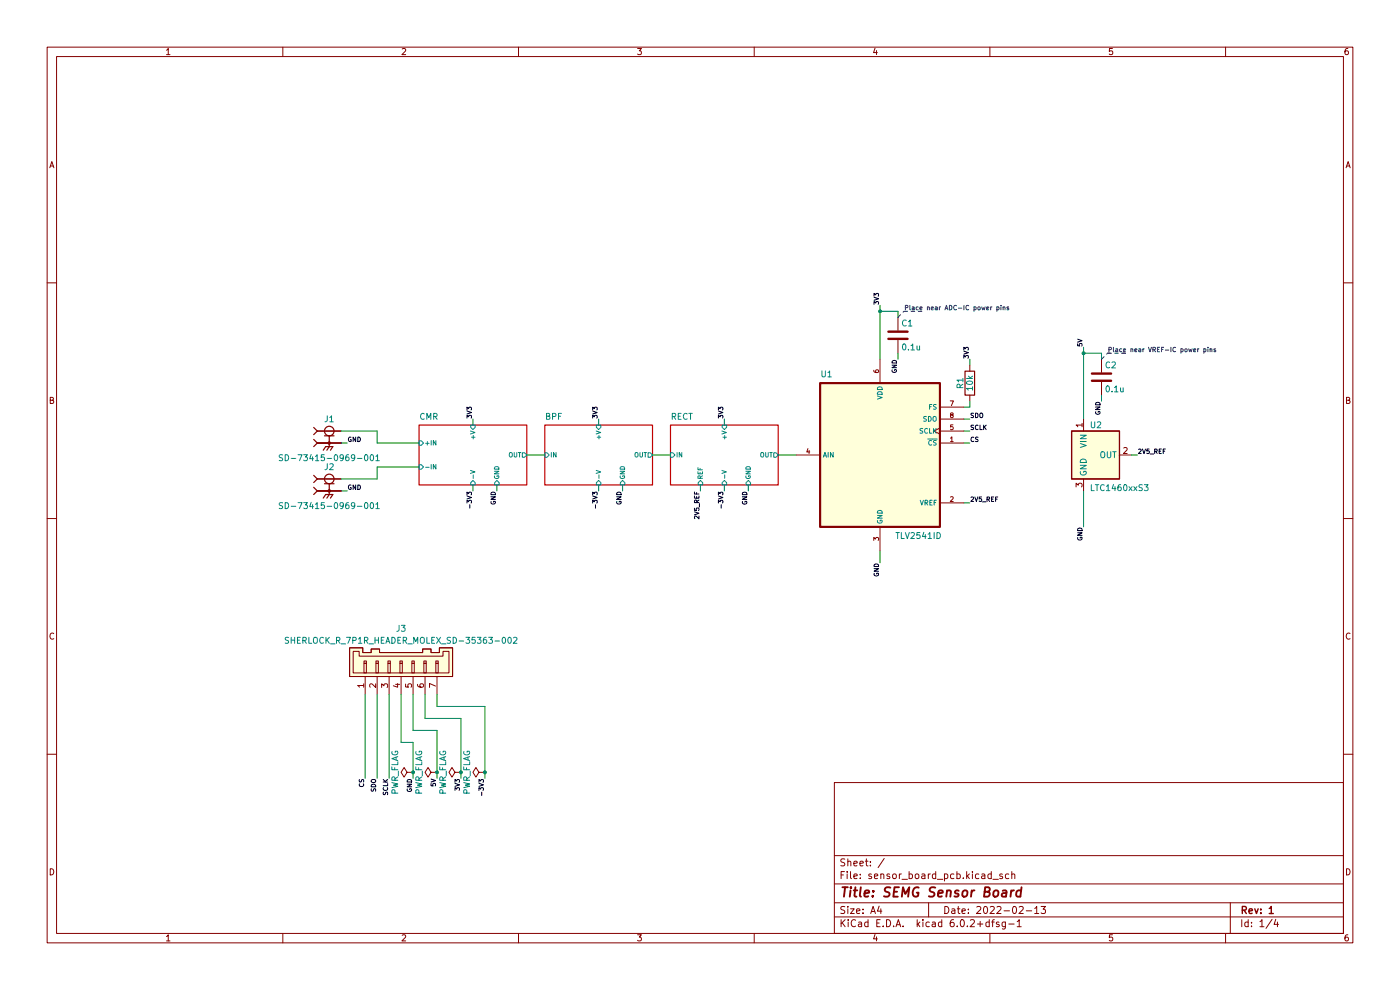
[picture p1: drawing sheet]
(kicad_sch (version 20211123) (generator eeschema)

 (paper "A4")

 (title_block
  (title "SEMG Sensor Board")
  (date "2022-02-13")
  (rev "1"))

 (lib_symbols
  (symbol "Device:C" (pin_numbers hide) (pin_names (offset 0.254)) (in_bom yes) (on_board yes)
   (property "Reference" "C" (id 0) (at 0.635 2.54 0) (effects (font (size 1.27 1.27)) (justify left)))
   (property "Value" "C" (id 1) (at 0.635 -2.54 0) (effects (font (size 1.27 1.27)) (justify left)))
   (property "Footprint" "" (id 2) (at 0.9652 -3.81 0) (effects (font (size 1.27 1.27)) hide))
   (property "Datasheet" "~" (id 3) (at 0 0 0) (effects (font (size 1.27 1.27)) hide))
   (symbol "C_0_1"
    (polyline (pts (xy -2.032 -0.762) (xy 2.032 -0.762)) (stroke (width 0.508) (type default) (color 0 0 0 0)) (fill (type none)))
    (polyline (pts (xy -2.032 0.762) (xy 2.032 0.762)) (stroke (width 0.508) (type default) (color 0 0 0 0)) (fill (type none))))
   (symbol "C_1_1"
    (pin passive line (at 0 3.81 270) (length 2.794) (name "~" (effects (font (size 1.27 1.27)))) (number "1" (effects (font (size 1.27 1.27)))))
    (pin passive line (at 0 -3.81 90) (length 2.794) (name "~" (effects (font (size 1.27 1.27)))) (number "2" (effects (font (size 1.27 1.27)))))))
  (symbol "Device:R" (pin_numbers hide) (pin_names (offset 0)) (in_bom yes) (on_board yes)
   (property "Reference" "R" (id 0) (at 2.032 0 90) (effects (font (size 1.27 1.27))))
   (property "Value" "R" (id 1) (at 0 0 90) (effects (font (size 1.27 1.27))))
   (property "Footprint" "" (id 2) (at -1.778 0 90) (effects (font (size 1.27 1.27)) hide))
   (property "Datasheet" "~" (id 3) (at 0 0 0) (effects (font (size 1.27 1.27)) hide))
   (symbol "R_0_1"
    (rectangle (start -1.016 -2.54) (end 1.016 2.54) (stroke (width 0.254) (type default) (color 0 0 0 0)) (fill (type none))))
   (symbol "R_1_1"
    (pin passive line (at 0 3.81 270) (length 1.27) (name "~" (effects (font (size 1.27 1.27)))) (number "1" (effects (font (size 1.27 1.27)))))
    (pin passive line (at 0 -3.81 90) (length 1.27) (name "~" (effects (font (size 1.27 1.27)))) (number "2" (effects (font (size 1.27 1.27)))))))
  (symbol "dkcs_ADC:TLV2541ID" (in_bom yes) (on_board yes)
   (property "Reference" "U" (id 0) (at -12.7 17.145 0) (effects (font (size 1.27 1.27)) (justify left)))
   (property "Value" "TLV2541ID" (id 1) (at 3.175 -17.145 0) (effects (font (size 1.27 1.27)) (justify left)))
   (property "Footprint" "Package_SO:SOIC-8-1EP_3.9x4.9mm_P1.27mm_EP2.29x3mm" (id 2) (at 3.175 -19.05 0) (effects (font (size 1.27 1.27)) (justify left) hide))
   (property "Datasheet" "https://www.ti.com/lit/ds/symlink/tlv2541.pdf?HQS=dis-mous-null-mousermode-dsf-pf-null-wwe&ts=1644599319819&ref_url=https%253A%252F%252Fwww.mouser.ch%252F" (id 3) (at 3.175 -20.955 0) (effects (font (size 1.27 1.27)) (justify left) hide))
   (symbol "TLV2541ID_0_0"
    (rectangle (start -12.7 -15.24) (end 12.7 15.24) (stroke (width 0.4064) (type default) (color 0 0 0 0)) (fill (type background)))
    (pin input line (at 17.78 2.54 180) (length 5.08) (name "~{CS}" (effects (font (size 1.016 1.016)))) (number "1" (effects (font (size 1.016 1.016)))))
    (pin input line (at 17.78 -10.16 180) (length 5.08) (name "VREF" (effects (font (size 1.016 1.016)))) (number "2" (effects (font (size 1.016 1.016)))))
    (pin power_in line (at 0 -20.32 90) (length 5.08) (name "GND" (effects (font (size 1.016 1.016)))) (number "3" (effects (font (size 1.016 1.016)))))
    (pin input line (at -17.78 0 0) (length 5.08) (name "AIN" (effects (font (size 1.016 1.016)))) (number "4" (effects (font (size 1.016 1.016)))))
    (pin input clock (at 17.78 5.08 180) (length 5.08) (name "SCLK" (effects (font (size 1.016 1.016)))) (number "5" (effects (font (size 1.016 1.016)))))
    (pin power_in line (at 0 20.32 270) (length 5.08) (name "VDD" (effects (font (size 1.016 1.016)))) (number "6" (effects (font (size 1.016 1.016)))))
    (pin input line (at 17.78 10.16 180) (length 5.08) (name "FS" (effects (font (size 1.016 1.016)))) (number "7" (effects (font (size 1.016 1.016)))))
    (pin output line (at 17.78 7.62 180) (length 5.08) (name "SDO" (effects (font (size 1.016 1.016)))) (number "8" (effects (font (size 1.016 1.016))))))
   (symbol "TLV2541ID_1_1"
    (pin no_connect line (at 17.78 0 180) (length 5.08) hide (name "NC" (effects (font (size 1.27 1.27)))) (number "5" (effects (font (size 1.27 1.27)))))))
  (symbol "dkcs_Connector:SD-73415-0969-001" (pin_numbers hide) (pin_names hide) (in_bom yes) (on_board yes)
   (property "Reference" "J" (id 0) (at 0 5.08 0) (effects (font (size 1.27 1.27))))
   (property "Value" "SD-73415-0969-001" (id 1) (at 0 -3.175 0) (effects (font (size 1.27 1.27))))
   (property "Footprint" "dkcs_Connector:MMCX_MOLEX_SD-73415-0969-001" (id 2) (at -0.2732 -10.025 0) (effects (font (size 1.27 1.27)) hide))
   (property "Datasheet" "https://www.digikey.be/htmldatasheets/production/91684/0/0/1/sd-73415-096.html" (id 3) (at 0 -5.08 0) (effects (font (size 1.27 1.27)) hide))
   (symbol "SD-73415-0969-001_0_0"
    (polyline (pts (xy -3.302 -0.762) (xy -2.54 0)) (stroke (width 0.254) (type default) (color 0 0 0 0)) (fill (type none)))
    (polyline (pts (xy -3.302 0.762) (xy -2.54 0)) (stroke (width 0.254) (type default) (color 0 0 0 0)) (fill (type none)))
    (polyline (pts (xy -3.302 1.778) (xy -2.54 2.54)) (stroke (width 0.254) (type default) (color 0 0 0 0)) (fill (type none)))
    (polyline (pts (xy -3.302 3.302) (xy -2.54 2.54)) (stroke (width 0.254) (type default) (color 0 0 0 0)) (fill (type none)))
    (polyline (pts (xy -2.54 0) (xy 0 0)) (stroke (width 0.254) (type default) (color 0 0 0 0)) (fill (type none)))
    (polyline (pts (xy -2.54 2.54) (xy 2.54 2.54)) (stroke (width 0.254) (type default) (color 0 0 0 0)) (fill (type none)))
    (polyline (pts (xy -1.016 1.524) (xy 0 1.524)) (stroke (width 0.254) (type default) (color 0 0 0 0)) (fill (type none)))
    (polyline (pts (xy -0.762 -0.762) (xy -1.27 -1.524)) (stroke (width 0.254) (type default) (color 0 0 0 0)) (fill (type none)))
    (polyline (pts (xy 0 -0.762) (xy -0.762 -0.762)) (stroke (width 0.254) (type default) (color 0 0 0 0)) (fill (type none)))
    (polyline (pts (xy 0 -0.762) (xy -0.508 -1.524)) (stroke (width 0.254) (type default) (color 0 0 0 0)) (fill (type none)))
    (polyline (pts (xy 0 -0.762) (xy 0.762 -0.762)) (stroke (width 0.254) (type default) (color 0 0 0 0)) (fill (type none)))
    (polyline (pts (xy 0 0) (xy -2.286 0)) (stroke (width 0.254) (type default) (color 0 0 0 0)) (fill (type none)))
    (polyline (pts (xy 0 0) (xy 0 -0.762)) (stroke (width 0.254) (type default) (color 0 0 0 0)) (fill (type none)))
    (polyline (pts (xy 0 1.524) (xy 0 0)) (stroke (width 0.254) (type default) (color 0 0 0 0)) (fill (type none)))
    (polyline (pts (xy 0 1.524) (xy 1.016 1.524)) (stroke (width 0.254) (type default) (color 0 0 0 0)) (fill (type none)))
    (polyline (pts (xy 0.762 -0.762) (xy 0.254 -1.524)) (stroke (width 0.254) (type default) (color 0 0 0 0)) (fill (type none)))
    (polyline (pts (xy 2.54 0) (xy 0 0)) (stroke (width 0.254) (type default) (color 0 0 0 0)) (fill (type none)))
    (circle (center 0 0) (radius 0.254) (stroke (width 0.254) (type default) (color 0 0 0 0)) (fill (type none)))
    (circle (center 0 2.54) (radius 1.016) (stroke (width 0.254) (type default) (color 0 0 0 0)) (fill (type none)))
    (pin passive line (at 2.54 2.54 180) (length 5.08) (name "IN" (effects (font (size 1.016 1.016)))) (number "1" (effects (font (size 1.016 1.016)))))
    (pin passive line (at 2.54 0 180) (length 5.08) (name "EXT1" (effects (font (size 1.016 1.016)))) (number "S1" (effects (font (size 1.016 1.016)))))
    (pin passive line (at 2.54 0 180) (length 5.08) (name "EXT2" (effects (font (size 1.016 1.016)))) (number "S2" (effects (font (size 1.016 1.016)))))))
  (symbol "dkcs_Connector:SHERLOCK_R_7P1R_HEADER_MOLEX_SD-35363-002" (pin_names hide) (in_bom yes) (on_board yes)
   (property "Reference" "J3" (id 0) (at 0 10.16 0) (effects (font (size 1.27 1.27))))
   (property "Value" "SHERLOCK_R_7P1R_HEADER_MOLEX_SD-35363-002" (id 1) (at 0 7.62 0) (effects (font (size 1.27 1.27))))
   (property "Footprint" "dkcs_Connector:SHERLOCK_R_7P1R_HEADER_MOLEX_SD-35363-002" (id 2) (at 0 -11.43 0) (effects (font (size 1.27 1.27)) hide))
   (property "Datasheet" "https://pdf1.alldatasheet.com/pdfjsview/web/viewer.html?file=//pdf1.alldatasheet.com/datasheet-pdf/view/366442/MOLEX4/SD-35363-002/+2W5W5WVKMK.ZtdVpGzDwGElwDh+/datasheet.pdf" (id 3) (at 0 -13.97 0) (effects (font (size 1.27 1.27)) hide))
   (symbol "SHERLOCK_R_7P1R_HEADER_MOLEX_SD-35363-002_0_1"
    (rectangle (start -7.874 0.762) (end -7.366 2.794) (stroke (width 0) (type default) (color 0 0 0 0)) (fill (type none)))
    (rectangle (start -7.366 3.302) (end -7.874 2.794) (stroke (width 0) (type default) (color 0 0 0 0)) (fill (type none)))
    (rectangle (start -5.334 0.762) (end -4.826 2.794) (stroke (width 0) (type default) (color 0 0 0 0)) (fill (type none)))
    (rectangle (start -5.334 2.794) (end -4.826 3.302) (stroke (width 0) (type default) (color 0 0 0 0)) (fill (type none)))
    (rectangle (start -2.794 0.762) (end -2.286 2.794) (stroke (width 0) (type default) (color 0 0 0 0)) (fill (type none)))
    (rectangle (start -2.794 2.794) (end -2.286 3.302) (stroke (width 0) (type default) (color 0 0 0 0)) (fill (type none)))
    (rectangle (start -0.254 0.762) (end 0.254 2.794) (stroke (width 0) (type default) (color 0 0 0 0)) (fill (type none)))
    (rectangle (start -0.254 2.794) (end 0.254 3.302) (stroke (width 0) (type default) (color 0 0 0 0)) (fill (type none)))
    (polyline (pts (xy -10.16 0.762) (xy -10.16 5.334) (xy -8.89 5.334) (xy -8.89 4.318) (xy 8.89 4.318) (xy 8.89 5.334) (xy 10.16 5.334) (xy 10.16 0.762) (xy -10.16 0.762)) (stroke (width 0) (type default) (color 0 0 0 0)) (fill (type none)))
    (polyline (pts (xy -10.922 0) (xy 10.922 0) (xy 10.922 6.096) (xy 8.128 6.096) (xy 8.128 5.08) (xy 6.35 5.08) (xy 6.35 5.842) (xy 4.572 5.842) (xy 4.572 5.08) (xy -4.572 5.08) (xy -4.572 5.842) (xy -6.35 5.842) (xy -6.35 5.08) (xy -8.128 5.08) (xy -8.128 6.096) (xy -10.922 6.096) (xy -10.922 0)) (stroke (width 0) (type default) (color 0 0 0 0)) (fill (type background)))
    (rectangle (start 2.286 0.762) (end 2.794 2.794) (stroke (width 0) (type default) (color 0 0 0 0)) (fill (type none)))
    (rectangle (start 2.286 2.794) (end 2.794 3.302) (stroke (width 0) (type default) (color 0 0 0 0)) (fill (type none)))
    (rectangle (start 4.826 0.762) (end 5.334 2.794) (stroke (width 0) (type default) (color 0 0 0 0)) (fill (type none)))
    (rectangle (start 4.826 2.794) (end 5.334 3.302) (stroke (width 0) (type default) (color 0 0 0 0)) (fill (type none)))
    (rectangle (start 7.366 0.762) (end 7.874 2.794) (stroke (width 0) (type default) (color 0 0 0 0)) (fill (type none)))
    (rectangle (start 7.366 2.794) (end 7.874 3.302) (stroke (width 0) (type default) (color 0 0 0 0)) (fill (type none))))
   (symbol "SHERLOCK_R_7P1R_HEADER_MOLEX_SD-35363-002_1_1"
    (pin passive line (at -7.62 -3.81 90) (length 3.81) (name "1" (effects (font (size 1.27 1.27)))) (number "1" (effects (font (size 1.27 1.27)))))
    (pin passive line (at -5.08 -3.81 90) (length 3.81) (name "2" (effects (font (size 1.27 1.27)))) (number "2" (effects (font (size 1.27 1.27)))))
    (pin passive line (at -2.54 -3.81 90) (length 3.81) (name "3" (effects (font (size 1.27 1.27)))) (number "3" (effects (font (size 1.27 1.27)))))
    (pin passive line (at 0 -3.81 90) (length 3.81) (name "4" (effects (font (size 1.27 1.27)))) (number "4" (effects (font (size 1.27 1.27)))))
    (pin passive line (at 2.54 -3.81 90) (length 3.81) (name "5" (effects (font (size 1.27 1.27)))) (number "5" (effects (font (size 1.27 1.27)))))
    (pin passive line (at 5.08 -3.81 90) (length 3.81) (name "6" (effects (font (size 1.27 1.27)))) (number "6" (effects (font (size 1.27 1.27)))))
    (pin passive line (at 7.62 -3.81 90) (length 3.81) (name "7" (effects (font (size 1.27 1.27)))) (number "7" (effects (font (size 1.27 1.27)))))))
  (symbol "dkcs_Reference_Voltage:LTC1460xxS3" (in_bom yes) (on_board yes)
   (property "Reference" "U" (id 0) (at 0 6.35 0) (effects (font (size 1.27 1.27)) (justify left)))
   (property "Value" "LTC1460xxS3" (id 1) (at 0 -6.985 0) (effects (font (size 1.27 1.27)) (justify left)))
   (property "Footprint" "Package_TO_SOT_SMD:SOT-23" (id 2) (at 0 -8.89 0) (effects (font (size 1.27 1.27)) (justify left) hide))
   (property "Datasheet" "https://www.mouser.ch/datasheet/2/609/1460fc-1267450.pdf" (id 3) (at 0 -10.795 0) (effects (font (size 1.27 1.27)) (justify left) hide))
   (symbol "LTC1460xxS3_0_1"
    (rectangle (start 5.08 -5.08) (end -5.08 5.08) (stroke (width 0.254) (type default) (color 0 0 0 0)) (fill (type background)))
    (pin power_in line (at -2.54 7.62 270) (length 2.54) (name "VIN" (effects (font (size 1.27 1.27)))) (number "1" (effects (font (size 1.27 1.27)))))
    (pin output line (at 7.62 0 180) (length 2.54) (name "OUT" (effects (font (size 1.27 1.27)))) (number "2" (effects (font (size 1.27 1.27)))))
    (pin power_in line (at -2.54 -7.62 90) (length 2.54) (name "GND" (effects (font (size 1.27 1.27)))) (number "3" (effects (font (size 1.27 1.27)))))))
  (symbol "power:PWR_FLAG" (power) (pin_numbers hide) (pin_names (offset 0) hide) (in_bom yes) (on_board yes)
   (property "Reference" "#FLG" (id 0) (at 0 1.905 0) (effects (font (size 1.27 1.27)) hide))
   (property "Value" "PWR_FLAG" (id 1) (at 0 3.81 0) (effects (font (size 1.27 1.27))))
   (property "Footprint" "" (id 2) (at 0 0 0) (effects (font (size 1.27 1.27)) hide))
   (property "Datasheet" "~" (id 3) (at 0 0 0) (effects (font (size 1.27 1.27)) hide))
   (symbol "PWR_FLAG_0_0"
    (pin power_out line (at 0 0 90) (length 0) (name "pwr" (effects (font (size 1.27 1.27)))) (number "1" (effects (font (size 1.27 1.27))))))
   (symbol "PWR_FLAG_0_1"
    (polyline (pts (xy 0 0) (xy 0 1.27) (xy -1.016 1.905) (xy 0 2.54) (xy 1.016 1.905) (xy 0 1.27)) (stroke (width 0) (type default) (color 0 0 0 0)) (fill (type none))))))

 (junction (at 97.79 163.83) (diameter 0) (color 0 0 0 0))
 (junction (at 186.69 66.04) (diameter 0) (color 0 0 0 0))
 (junction (at 229.87 74.93) (diameter 0) (color 0 0 0 0))
 (junction (at 92.71 163.83) (diameter 0) (color 0 0 0 0))
 (junction (at 102.87 163.83) (diameter 0) (color 0 0 0 0))
 (junction (at 87.63 163.83) (diameter 0) (color 0 0 0 0))

 (wire (pts (xy 205.74 86.36) (xy 205.74 85.09)) (stroke (width 0) (type default) (color 0 0 0 0)))
 (wire (pts (xy 153.67 102.87) (xy 153.67 104.14)) (stroke (width 0) (type default) (color 0 0 0 0)))
 (wire (pts (xy 100.33 88.9) (xy 100.33 90.17)) (stroke (width 0) (type default) (color 0 0 0 0)))
 (wire (pts (xy 102.87 149.86) (xy 102.87 163.83)) (stroke (width 0) (type default) (color 0 0 0 0)))
 (wire (pts (xy 80.01 101.6) (xy 80.01 99.06)) (stroke (width 0) (type default) (color 0 0 0 0)))
 (wire (pts (xy 102.87 165.1) (xy 102.87 163.83)) (stroke (width 0) (type default) (color 0 0 0 0)))
 (wire (pts (xy 80.01 99.06) (xy 88.9 99.06)) (stroke (width 0) (type default) (color 0 0 0 0)))
 (wire (pts (xy 204.47 88.9) (xy 205.74 88.9)) (stroke (width 0) (type default) (color 0 0 0 0)))
 (wire (pts (xy 132.08 102.87) (xy 132.08 104.14)) (stroke (width 0) (type default) (color 0 0 0 0)))
 (wire (pts (xy 204.47 86.36) (xy 205.74 86.36)) (stroke (width 0) (type default) (color 0 0 0 0)))
 (wire (pts (xy 229.87 74.93) (xy 229.87 88.9)) (stroke (width 0) (type default) (color 0 0 0 0)))
 (wire (pts (xy 92.71 163.83) (xy 92.71 165.1)) (stroke (width 0) (type default) (color 0 0 0 0)))
 (wire (pts (xy 72.39 101.6) (xy 80.01 101.6)) (stroke (width 0) (type default) (color 0 0 0 0)))
 (wire (pts (xy 82.55 165.1) (xy 82.55 147.32)) (stroke (width 0) (type default) (color 0 0 0 0)))
 (wire (pts (xy 229.87 73.66) (xy 229.87 74.93)) (stroke (width 0) (type default) (color 0 0 0 0)))
 (wire (pts (xy 87.63 154.94) (xy 92.71 154.94)) (stroke (width 0) (type default) (color 0 0 0 0)))
 (polyline (pts (xy 234.95 74.93) (xy 236.22 74.93)) (stroke (width 0) (type default) (color 0 0 0 0)))

 (wire (pts (xy 72.39 93.98) (xy 73.66 93.98)) (stroke (width 0) (type default) (color 0 0 0 0)))
 (wire (pts (xy 158.75 102.87) (xy 158.75 104.14)) (stroke (width 0) (type default) (color 0 0 0 0)))
 (wire (pts (xy 85.09 157.48) (xy 85.09 147.32)) (stroke (width 0) (type default) (color 0 0 0 0)))
 (wire (pts (xy 90.17 152.4) (xy 97.79 152.4)) (stroke (width 0) (type default) (color 0 0 0 0)))
 (wire (pts (xy 80.01 93.98) (xy 88.9 93.98)) (stroke (width 0) (type default) (color 0 0 0 0)))
 (wire (pts (xy 127 102.87) (xy 127 104.14)) (stroke (width 0) (type default) (color 0 0 0 0)))
 (wire (pts (xy 190.5 66.04) (xy 186.69 66.04)) (stroke (width 0) (type default) (color 0 0 0 0)))
 (wire (pts (xy 72.39 104.14) (xy 73.66 104.14)) (stroke (width 0) (type default) (color 0 0 0 0)))
 (wire (pts (xy 148.59 104.14) (xy 148.59 102.87)) (stroke (width 0) (type default) (color 0 0 0 0)))
 (wire (pts (xy 190.5 76.2) (xy 190.5 74.93)) (stroke (width 0) (type default) (color 0 0 0 0)))
 (wire (pts (xy 72.39 91.44) (xy 80.01 91.44)) (stroke (width 0) (type default) (color 0 0 0 0)))
 (wire (pts (xy 87.63 165.1) (xy 87.63 163.83)) (stroke (width 0) (type default) (color 0 0 0 0)))
 (polyline (pts (xy 233.68 76.2) (xy 234.95 74.93)) (stroke (width 0) (type default) (color 0 0 0 0)))

 (wire (pts (xy 80.01 147.32) (xy 80.01 165.1)) (stroke (width 0) (type default) (color 0 0 0 0)))
 (wire (pts (xy 186.69 64.77) (xy 186.69 66.04)) (stroke (width 0) (type default) (color 0 0 0 0)))
 (wire (pts (xy 100.33 102.87) (xy 100.33 104.14)) (stroke (width 0) (type default) (color 0 0 0 0)))
 (wire (pts (xy 87.63 157.48) (xy 87.63 163.83)) (stroke (width 0) (type default) (color 0 0 0 0)))
 (wire (pts (xy 80.01 91.44) (xy 80.01 93.98)) (stroke (width 0) (type default) (color 0 0 0 0)))
 (polyline (pts (xy 234.95 74.93) (xy 238.76 74.93)) (stroke (width 0) (type default) (color 0 0 0 0)))

 (wire (pts (xy 233.68 74.93) (xy 229.87 74.93)) (stroke (width 0) (type default) (color 0 0 0 0)))
 (wire (pts (xy 186.69 116.84) (xy 186.69 119.38)) (stroke (width 0) (type default) (color 0 0 0 0)))
 (polyline (pts (xy 191.77 66.04) (xy 195.58 66.04)) (stroke (width 0) (type default) (color 0 0 0 0)))

 (wire (pts (xy 97.79 152.4) (xy 97.79 163.83)) (stroke (width 0) (type default) (color 0 0 0 0)))
 (wire (pts (xy 87.63 147.32) (xy 87.63 154.94)) (stroke (width 0) (type default) (color 0 0 0 0)))
 (polyline (pts (xy 190.5 67.31) (xy 191.77 66.04)) (stroke (width 0) (type default) (color 0 0 0 0)))

 (wire (pts (xy 186.69 66.04) (xy 186.69 76.2)) (stroke (width 0) (type default) (color 0 0 0 0)))
 (wire (pts (xy 205.74 106.68) (xy 204.47 106.68)) (stroke (width 0) (type default) (color 0 0 0 0)))
 (wire (pts (xy 77.47 165.1) (xy 77.47 147.32)) (stroke (width 0) (type default) (color 0 0 0 0)))
 (wire (pts (xy 138.43 96.52) (xy 142.24 96.52)) (stroke (width 0) (type default) (color 0 0 0 0)))
 (wire (pts (xy 241.3 96.52) (xy 240.03 96.52)) (stroke (width 0) (type default) (color 0 0 0 0)))
 (wire (pts (xy 127 88.9) (xy 127 90.17)) (stroke (width 0) (type default) (color 0 0 0 0)))
 (wire (pts (xy 111.76 96.52) (xy 115.57 96.52)) (stroke (width 0) (type default) (color 0 0 0 0)))
 (wire (pts (xy 105.41 102.87) (xy 105.41 104.14)) (stroke (width 0) (type default) (color 0 0 0 0)))
 (wire (pts (xy 165.1 96.52) (xy 168.91 96.52)) (stroke (width 0) (type default) (color 0 0 0 0)))
 (wire (pts (xy 205.74 76.2) (xy 205.74 77.47)) (stroke (width 0) (type default) (color 0 0 0 0)))
 (wire (pts (xy 92.71 149.86) (xy 102.87 149.86)) (stroke (width 0) (type default) (color 0 0 0 0)))
 (polyline (pts (xy 238.76 74.93) (xy 237.49 74.93)) (stroke (width 0) (type default) (color 0 0 0 0)))

 (wire (pts (xy 233.68 76.2) (xy 233.68 74.93)) (stroke (width 0) (type default) (color 0 0 0 0)))
 (wire (pts (xy 190.5 67.31) (xy 190.5 66.04)) (stroke (width 0) (type default) (color 0 0 0 0)))
 (wire (pts (xy 92.71 149.86) (xy 92.71 147.32)) (stroke (width 0) (type default) (color 0 0 0 0)))
 (wire (pts (xy 92.71 154.94) (xy 92.71 163.83)) (stroke (width 0) (type default) (color 0 0 0 0)))
 (wire (pts (xy 153.67 88.9) (xy 153.67 90.17)) (stroke (width 0) (type default) (color 0 0 0 0)))
 (wire (pts (xy 97.79 165.1) (xy 97.79 163.83)) (stroke (width 0) (type default) (color 0 0 0 0)))
 (wire (pts (xy 87.63 157.48) (xy 85.09 157.48)) (stroke (width 0) (type default) (color 0 0 0 0)))
 (wire (pts (xy 229.87 104.14) (xy 229.87 111.76)) (stroke (width 0) (type default) (color 0 0 0 0)))
 (wire (pts (xy 90.17 147.32) (xy 90.17 152.4)) (stroke (width 0) (type default) (color 0 0 0 0)))
 (wire (pts (xy 205.74 91.44) (xy 204.47 91.44)) (stroke (width 0) (type default) (color 0 0 0 0)))
 (wire (pts (xy 233.68 83.82) (xy 233.68 85.09)) (stroke (width 0) (type default) (color 0 0 0 0)))
 (wire (pts (xy 205.74 93.98) (xy 204.47 93.98)) (stroke (width 0) (type default) (color 0 0 0 0)))

 (text "Place near ADC-IC power pins" (at 191.77 66.04 0) (effects (font (size 0.9525 0.9525)) (justify left bottom)))
 (text "Place near VREF-IC power pins" (at 234.95 74.93 0) (effects (font (size 0.9525 0.9525)) (justify left bottom)))

 (label "GND" (at 105.41 104.14 270) (effects (font (size 0.9525 0.9525)) (justify right bottom)))
 (label "GND" (at 158.75 104.14 270) (effects (font (size 0.9525 0.9525)) (justify right bottom)))
 (label "3V3" (at 186.69 64.77 90) (effects (font (size 0.9525 0.9525)) (justify left bottom)))
 (label "-3V3" (at 127 104.14 270) (effects (font (size 0.9525 0.9525)) (justify right bottom)))
 (label "3V3" (at 153.67 88.9 90) (effects (font (size 0.9525 0.9525)) (justify left bottom)))
 (label "GND" (at 229.87 111.76 270) (effects (font (size 0.9525 0.9525)) (justify right bottom)))
 (label "SDO" (at 80.01 165.1 270) (effects (font (size 0.9525 0.9525)) (justify right bottom)))
 (label "GND" (at 233.68 85.09 270) (effects (font (size 0.9525 0.9525)) (justify right bottom)))
 (label "GND" (at 186.69 119.38 270) (effects (font (size 0.9525 0.9525)) (justify right bottom)))
 (label "SDO" (at 205.74 88.9 0) (effects (font (size 0.9525 0.9525)) (justify left bottom)))
 (label "2V5_REF" (at 205.74 106.68 0) (effects (font (size 0.9525 0.9525)) (justify left bottom)))
 (label "2V5_REF" (at 241.3 96.52 0) (effects (font (size 0.9525 0.9525)) (justify left bottom)))
 (label "5V" (at 229.87 73.66 90) (effects (font (size 0.9525 0.9525)) (justify left bottom)))
 (label "3V3" (at 100.33 88.9 90) (effects (font (size 0.9525 0.9525)) (justify left bottom)))
 (label "-3V3" (at 102.87 165.1 270) (effects (font (size 0.9525 0.9525)) (justify right bottom)))
 (label "GND" (at 73.66 93.98 0) (effects (font (size 0.9525 0.9525)) (justify left bottom)))
 (label "GND" (at 73.66 104.14 0) (effects (font (size 0.9525 0.9525)) (justify left bottom)))
 (label "GND" (at 87.63 165.1 270) (effects (font (size 0.9525 0.9525)) (justify right bottom)))
 (label "3V3" (at 127 88.9 90) (effects (font (size 0.9525 0.9525)) (justify left bottom)))
 (label "3V3" (at 97.79 165.1 270) (effects (font (size 0.9525 0.9525)) (justify right bottom)))
 (label "CS" (at 77.47 165.1 270) (effects (font (size 0.9525 0.9525)) (justify right bottom)))
 (label "SCLK" (at 205.74 91.44 0) (effects (font (size 0.9525 0.9525)) (justify left bottom)))
 (label "GND" (at 190.5 76.2 270) (effects (font (size 0.9525 0.9525)) (justify right bottom)))
 (label "3V3" (at 205.74 76.2 90) (effects (font (size 0.9525 0.9525)) (justify left bottom)))
 (label "2V5_REF" (at 148.59 104.14 270) (effects (font (size 0.9525 0.9525)) (justify right bottom)))
 (label "-3V3" (at 153.67 104.14 270) (effects (font (size 0.9525 0.9525)) (justify right bottom)))
 (label "-3V3" (at 100.33 104.14 270) (effects (font (size 0.9525 0.9525)) (justify right bottom)))
 (label "SCLK" (at 82.55 165.1 270) (effects (font (size 0.9525 0.9525)) (justify right bottom)))
 (label "GND" (at 132.08 104.14 270) (effects (font (size 0.9525 0.9525)) (justify right bottom)))
 (label "CS" (at 205.74 93.98 0) (effects (font (size 0.9525 0.9525)) (justify left bottom)))
 (label "5V" (at 92.71 165.1 270) (effects (font (size 0.9525 0.9525)) (justify right bottom)))

 (symbol (lib_id "dkcs_Connector:SD-73415-0969-001") (at 69.85 104.14 0) (unit 1) (in_bom yes) (on_board yes)
  (property "Reference" "J2" (id 0) (at 69.85 99.06 0))
  (property "Value" "SD-73415-0969-001" (id 1) (at 69.85 107.315 0))
  (property "Footprint" "dkcs_Connector:MMCX_MOLEX_SD-73415-0969-001" (id 2) (at 69.5768 114.165 0) (effects (font (size 1.27 1.27)) hide))
  (property "Datasheet" "https://www.digikey.be/htmldatasheets/production/91684/0/0/1/sd-73415-096.html" (id 3) (at 69.85 109.22 0) (effects (font (size 1.27 1.27)) hide)) (pin "1") (pin "S1") (pin "S2"))

 (symbol (lib_id "Device:C") (at 190.5 71.12 0) (unit 1) (in_bom yes) (on_board yes)
  (property "Reference" "C1" (id 0) (at 191.135 68.58 0) (effects (font (size 1.27 1.27)) (justify left)))
  (property "Value" "0.1u" (id 1) (at 191.135 73.66 0) (effects (font (size 1.27 1.27)) (justify left)))
  (property "Footprint" "Capacitor_SMD:C_0603_1608Metric_Pad1.08x0.95mm_HandSolder" (id 2) (at 191.4652 74.93 0) (effects (font (size 1.27 1.27)) hide))
  (property "Datasheet" "~" (id 3) (at 190.5 71.12 0) (effects (font (size 1.27 1.27)) hide)) (pin "1") (pin "2"))

 (symbol (lib_id "dkcs_Connector:SHERLOCK_R_7P1R_HEADER_MOLEX_SD-35363-002") (at 85.09 143.51 0) (unit 1) (in_bom yes) (on_board yes)
  (property "Reference" "J3" (id 0) (at 85.09 133.35 0))
  (property "Value" "SHERLOCK_R_7P1R_HEADER_MOLEX_SD-35363-002" (id 1) (at 85.09 135.89 0))
  (property "Footprint" "dkcs_Connector:SHERLOCK_R_7P1R_HEADER_MOLEX_SD-35363-002" (id 2) (at 85.09 154.94 0) (effects (font (size 1.27 1.27)) hide))
  (property "Datasheet" "https://pdf1.alldatasheet.com/pdfjsview/web/viewer.html?file=//pdf1.alldatasheet.com/datasheet-pdf/view/366442/MOLEX4/SD-35363-002/+2W5W5WVKMK.ZtdVpGzDwGElwDh+/datasheet.pdf" (id 3) (at 85.09 157.48 0) (effects (font (size 1.27 1.27)) hide)) (pin "1") (pin "2") (pin "3") (pin "4") (pin "5") (pin "6") (pin "7"))

 (symbol (lib_id "power:PWR_FLAG") (at 92.71 163.83 90) (unit 1) (in_bom yes) (on_board yes)
  (property "Reference" "#FLG02" (id 0) (at 90.805 163.83 0) (effects (font (size 1.27 1.27)) hide))
  (property "Value" "PWR_FLAG" (id 1) (at 88.9 163.83 0))
  (property "Footprint" "" (id 2) (at 92.71 163.83 0) (effects (font (size 1.27 1.27)) hide))
  (property "Datasheet" "~" (id 3) (at 92.71 163.83 0) (effects (font (size 1.27 1.27)) hide)) (pin "1"))

 (symbol (lib_id "dkcs_Connector:SD-73415-0969-001") (at 69.85 93.98 0) (unit 1) (in_bom yes) (on_board yes)
  (property "Reference" "J1" (id 0) (at 69.85 88.9 0))
  (property "Value" "SD-73415-0969-001" (id 1) (at 69.85 97.155 0))
  (property "Footprint" "dkcs_Connector:MMCX_MOLEX_SD-73415-0969-001" (id 2) (at 69.5768 104.005 0) (effects (font (size 1.27 1.27)) hide))
  (property "Datasheet" "https://www.digikey.be/htmldatasheets/production/91684/0/0/1/sd-73415-096.html" (id 3) (at 69.85 99.06 0) (effects (font (size 1.27 1.27)) hide)) (pin "1") (pin "S1") (pin "S2"))

 (symbol (lib_id "power:PWR_FLAG") (at 97.79 163.83 90) (unit 1) (in_bom yes) (on_board yes)
  (property "Reference" "#FLG03" (id 0) (at 95.885 163.83 0) (effects (font (size 1.27 1.27)) hide))
  (property "Value" "PWR_FLAG" (id 1) (at 93.98 163.83 0))
  (property "Footprint" "" (id 2) (at 97.79 163.83 0) (effects (font (size 1.27 1.27)) hide))
  (property "Datasheet" "~" (id 3) (at 97.79 163.83 0) (effects (font (size 1.27 1.27)) hide)) (pin "1"))

 (symbol (lib_id "Device:C") (at 233.68 80.01 0) (unit 1) (in_bom yes) (on_board yes)
  (property "Reference" "C2" (id 0) (at 234.315 77.47 0) (effects (font (size 1.27 1.27)) (justify left)))
  (property "Value" "0.1u" (id 1) (at 234.315 82.55 0) (effects (font (size 1.27 1.27)) (justify left)))
  (property "Footprint" "Capacitor_SMD:C_0603_1608Metric_Pad1.08x0.95mm_HandSolder" (id 2) (at 234.6452 83.82 0) (effects (font (size 1.27 1.27)) hide))
  (property "Datasheet" "~" (id 3) (at 233.68 80.01 0) (effects (font (size 1.27 1.27)) hide)) (pin "1") (pin "2"))

 (symbol (lib_id "dkcs_Reference_Voltage:LTC1460xxS3") (at 232.41 96.52 0) (unit 1) (in_bom yes) (on_board yes)
  (property "Reference" "U2" (id 0) (at 231.14 90.17 0) (effects (font (size 1.27 1.27)) (justify left)))
  (property "Value" "LTC1460xxS3" (id 1) (at 231.14 103.505 0) (effects (font (size 1.27 1.27)) (justify left)))
  (property "Footprint" "Package_TO_SOT_SMD:SOT-23" (id 2) (at 232.41 105.41 0) (effects (font (size 1.27 1.27)) (justify left) hide))
  (property "Datasheet" "https://www.mouser.ch/datasheet/2/609/1460fc-1267450.pdf" (id 3) (at 232.41 107.315 0) (effects (font (size 1.27 1.27)) (justify left) hide)) (pin "1") (pin "2") (pin "3"))

 (symbol (lib_id "power:PWR_FLAG") (at 87.63 163.83 90) (unit 1) (in_bom yes) (on_board yes)
  (property "Reference" "#FLG01" (id 0) (at 85.725 163.83 0) (effects (font (size 1.27 1.27)) hide))
  (property "Value" "PWR_FLAG" (id 1) (at 83.82 163.83 0))
  (property "Footprint" "" (id 2) (at 87.63 163.83 0) (effects (font (size 1.27 1.27)) hide))
  (property "Datasheet" "~" (id 3) (at 87.63 163.83 0) (effects (font (size 1.27 1.27)) hide)) (pin "1"))

 (symbol (lib_id "dkcs_ADC:TLV2541ID") (at 186.69 96.52 0) (unit 1) (in_bom yes) (on_board yes)
  (property "Reference" "U1" (id 0) (at 173.99 79.375 0) (effects (font (size 1.27 1.27)) (justify left)))
  (property "Value" "TLV2541ID" (id 1) (at 189.865 113.665 0) (effects (font (size 1.27 1.27)) (justify left)))
  (property "Footprint" "Package_SO:SOIC-8_3.9x4.9mm_P1.27mm" (id 2) (at 189.865 115.57 0) (effects (font (size 1.27 1.27)) (justify left) hide))
  (property "Datasheet" "https://www.ti.com/lit/ds/symlink/tlv2541.pdf?HQS=dis-mous-null-mousermode-dsf-pf-null-wwe&ts=1644599319819&ref_url=https%253A%252F%252Fwww.mouser.ch%252F" (id 3) (at 189.865 117.475 0) (effects (font (size 1.27 1.27)) (justify left) hide)) (pin "1") (pin "2") (pin "3") (pin "4") (pin "5") (pin "6") (pin "7") (pin "8") (pin "5"))

 (symbol (lib_id "Device:R") (at 205.74 81.28 180) (unit 1) (in_bom yes) (on_board yes)
  (property "Reference" "R1" (id 0) (at 203.708 81.28 90))
  (property "Value" "10k" (id 1) (at 205.74 81.28 90))
  (property "Footprint" "Resistor_SMD:R_0603_1608Metric_Pad0.98x0.95mm_HandSolder" (id 2) (at 207.518 81.28 90) (effects (font (size 1.27 1.27)) hide))
  (property "Datasheet" "~" (id 3) (at 205.74 81.28 0) (effects (font (size 1.27 1.27)) hide)) (pin "1") (pin "2"))

 (symbol (lib_id "power:PWR_FLAG") (at 102.87 163.83 90) (unit 1) (in_bom yes) (on_board yes)
  (property "Reference" "#FLG04" (id 0) (at 100.965 163.83 0) (effects (font (size 1.27 1.27)) hide))
  (property "Value" "PWR_FLAG" (id 1) (at 99.06 163.83 0))
  (property "Footprint" "" (id 2) (at 102.87 163.83 0) (effects (font (size 1.27 1.27)) hide))
  (property "Datasheet" "~" (id 3) (at 102.87 163.83 0) (effects (font (size 1.27 1.27)) hide)) (pin "1"))

 (sheet (at 88.9 90.17) (size 22.86 12.7) (fields_autoplaced) (stroke (width 0.254) (type solid) (color 194 0 0 1)) (fill (color 0 0 0 0.0000))
  (property "Sheet name" "CMR" (id 0) (at 88.9 89.4076 0) (effects (font (size 1.27 1.27)) (justify left bottom)))
  (property "Sheet file" "schematics/CMR.kicad_sch" (id 1) (at 88.9 103.5054 0) (effects (font (size 1.27 1.27)) (justify left top) hide))
  (pin "+IN" input (at 88.9 93.98 180) (effects (font (size 0.9525 0.9525)) (justify left)))
  (pin "-IN" input (at 88.9 99.06 180) (effects (font (size 0.9525 0.9525)) (justify left))) (pin "OUT" output (at 111.76 96.52 0) (effects (font (size 0.9525 0.9525)) (justify right)))
  (pin "+V" input (at 100.33 90.17 90) (effects (font (size 0.9525 0.9525)) (justify right)))
  (pin "-V" input (at 100.33 102.87 270) (effects (font (size 0.9525 0.9525)) (justify left))) (pin "GND" input (at 105.41 102.87 270) (effects (font (size 0.9525 0.9525)) (justify left))))

 (sheet (at 142.24 90.17) (size 22.86 12.7) (fields_autoplaced) (stroke (width 0.254) (type solid) (color 194 0 0 1)) (fill (color 0 0 0 0.0000))
  (property "Sheet name" "RECT" (id 0) (at 142.24 89.4076 0) (effects (font (size 1.27 1.27)) (justify left bottom)))
  (property "Sheet file" "schematics/RECT.kicad_sch" (id 1) (at 142.24 103.5054 0) (effects (font (size 1.27 1.27)) (justify left top) hide)) (pin "OUT" output (at 165.1 96.52 0) (effects (font (size 0.9525 0.9525)) (justify right)))
  (pin "-V" input (at 153.67 102.87 270) (effects (font (size 0.9525 0.9525)) (justify left)))
  (pin "+V" input (at 153.67 90.17 90) (effects (font (size 0.9525 0.9525)) (justify right))) (pin "IN" input (at 142.24 96.52 180) (effects (font (size 0.9525 0.9525)) (justify left))) (pin "REF" input (at 148.59 102.87 270) (effects (font (size 0.9525 0.9525)) (justify left))) (pin "GND" input (at 158.75 102.87 270) (effects (font (size 0.9525 0.9525)) (justify left))))

 (sheet (at 115.57 90.17) (size 22.86 12.7) (fields_autoplaced) (stroke (width 0.254) (type solid) (color 194 0 0 1)) (fill (color 0 0 0 0.0000))
  (property "Sheet name" "BPF" (id 0) (at 115.57 89.4076 0) (effects (font (size 1.27 1.27)) (justify left bottom)))
  (property "Sheet file" "schematics/BPF.kicad_sch" (id 1) (at 115.57 103.5054 0) (effects (font (size 1.27 1.27)) (justify left top) hide)) (pin "OUT" output (at 138.43 96.52 0) (effects (font (size 0.9525 0.9525)) (justify right))) (pin "IN" input (at 115.57 96.52 180) (effects (font (size 0.9525 0.9525)) (justify left))) (pin "GND" input (at 132.08 102.87 270) (effects (font (size 0.9525 0.9525)) (justify left)))
  (pin "+V" input (at 127 90.17 90) (effects (font (size 0.9525 0.9525)) (justify right)))
  (pin "-V" input (at 127 102.87 270) (effects (font (size 0.9525 0.9525)) (justify left))))

 (sheet_instances (path "" (page "2")) (path "" (page "2")) (path "" (page "3")) (path "" (page "4")))

 (symbol_instances (path "" (reference "#FLG01") (unit 1) (value "PWR_FLAG") (footprint "")) (path "" (reference "#FLG02") (unit 1) (value "PWR_FLAG") (footprint "")) (path "" (reference "#FLG03") (unit 1) (value "PWR_FLAG") (footprint "")) (path "" (reference "#FLG04") (unit 1) (value "PWR_FLAG") (footprint "")) (path "" (reference "C1") (unit 1) (value "0.1u") (footprint "Capacitor_SMD:C_0603_1608Metric_Pad1.08x0.95mm_HandSolder")) (path "" (reference "C2") (unit 1) (value "0.1u") (footprint "Capacitor_SMD:C_0603_1608Metric_Pad1.08x0.95mm_HandSolder")) (path "" (reference "C3") (unit 1) (value "0.1u") (footprint "Capacitor_SMD:C_0603_1608Metric_Pad1.08x0.95mm_HandSolder")) (path "" (reference "C4") (unit 1) (value "4.7u") (footprint "Capacitor_SMD:C_0603_1608Metric_Pad1.08x0.95mm_HandSolder")) (path "" (reference "C5") (unit 1) (value "1.5u") (footprint "Capacitor_SMD:C_0603_1608Metric_Pad1.08x0.95mm_HandSolder")) (path "" (reference "C6") (unit 1) (value "1.5u") (footprint "Capacitor_SMD:C_0603_1608Metric_Pad1.08x0.95mm_HandSolder")) (path "" (reference "C7") (unit 1) (value "220n") (footprint "Capacitor_SMD:C_0603_1608Metric_Pad1.08x0.95mm_HandSolder")) (path "" (reference "C8") (unit 1) (value "10n") (footprint "Capacitor_SMD:C_0603_1608Metric_Pad1.08x0.95mm_HandSolder")) (path "" (reference "C9") (unit 1) (value "0.1u") (footprint "Capacitor_SMD:C_0603_1608Metric_Pad1.08x0.95mm_HandSolder")) (path "" (reference "C10") (unit 1) (value "0.1u") (footprint "Capacitor_SMD:C_0603_1608Metric_Pad1.08x0.95mm_HandSolder")) (path "" (reference "D1") (unit 1) (value "BAT54S") (footprint "Package_TO_SOT_SMD:SOT-23")) (path "" (reference "J1") (unit 1) (value "SD-73415-0969-001") (footprint "dkcs_Connector:MMCX_MOLEX_SD-73415-0969-001")) (path "" (reference "J2") (unit 1) (value "SD-73415-0969-001") (footprint "dkcs_Connector:MMCX_MOLEX_SD-73415-0969-001")) (path "" (reference "J3") (unit 1) (value "SHERLOCK_R_7P1R_HEADER_MOLEX_SD-35363-002") (footprint "dkcs_Connector:SHERLOCK_R_7P1R_HEADER_MOLEX_SD-35363-002")) (path "" (reference "R1") (unit 1) (value "10k") (footprint "Resistor_SMD:R_0603_1608Metric_Pad0.98x0.95mm_HandSolder")) (path "" (reference "R2") (unit 1) (value "750") (footprint "Resistor_SMD:R_0603_1608Metric_Pad0.98x0.95mm_HandSolder")) (path "" (reference "R3") (unit 1) (value "110") (footprint "Resistor_SMD:R_0603_1608Metric_Pad0.98x0.95mm_HandSolder")) (path "" (reference "R4") (unit 1) (value "1.3k") (footprint "Resistor_SMD:R_0603_1608Metric_Pad0.98x0.95mm_HandSolder")) (path "" (reference "R5") (unit 1) (value "20k") (footprint "Resistor_SMD:R_0603_1608Metric_Pad0.98x0.95mm_HandSolder")) (path "" (reference "R6") (unit 1) (value "390") (footprint "Resistor_SMD:R_0603_1608Metric_Pad0.98x0.95mm_HandSolder")) (path "" (reference "R7") (unit 1) (value "1.5k") (footprint "Resistor_SMD:R_0603_1608Metric_Pad0.98x0.95mm_HandSolder")) (path "" (reference "R8") (unit 1) (value "9.1k") (footprint "Resistor_SMD:R_0603_1608Metric_Pad0.98x0.95mm_HandSolder")) (path "" (reference "R9") (unit 1) (value "5.1k") (footprint "Resistor_SMD:R_0603_1608Metric_Pad0.98x0.95mm_HandSolder")) (path "" (reference "R10") (unit 1) (value "6.8k") (footprint "Resistor_SMD:R_0603_1608Metric_Pad0.98x0.95mm_HandSolder")) (path "" (reference "R11") (unit 1) (value "33k") (footprint "Resistor_SMD:R_0603_1608Metric_Pad0.98x0.95mm_HandSolder")) (path "" (reference "R12") (unit 1) (value "22k") (footprint "Resistor_SMD:R_0603_1608Metric_Pad0.98x0.95mm_HandSolder")) (path "" (reference "RV1") (unit 1) (value "TS53YJ_200k") (footprint "dkcs_Potentiometer_SMD:Potentiometer_Vishay_TS53YJ_Vertical")) (path "" (reference "RV2") (unit 1) (value "TS53YJ_10k") (footprint "dkcs_Potentiometer_SMD:Potentiometer_Vishay_TS53YJ_Vertical")) (path "" (reference "U1") (unit 1) (value "TLV2541ID") (footprint "Package_SO:SOIC-8_3.9x4.9mm_P1.27mm")) (path "" (reference "U2") (unit 1) (value "LTC1460xxS3") (footprint "Package_TO_SOT_SMD:SOT-23")) (path "" (reference "U3") (unit 1) (value "INA118U") (footprint "Package_SO:SOIC-8_3.9x4.9mm_P1.27mm")) (path "" (reference "U4") (unit 1) (value "ISL28218") (footprint "Package_SO:SOIC-8_3.9x4.9mm_P1.27mm")) (path "" (reference "U4") (unit 2) (value "ISL28218") (footprint "Package_SO:SOIC-8_3.9x4.9mm_P1.27mm")) (path "" (reference "U4") (unit 3) (value "ISL28218") (footprint "Package_SO:SOIC-8_3.9x4.9mm_P1.27mm")) (path "" (reference "U5") (unit 1) (value "OPA207ID") (footprint "Package_SO:SOIC-8_3.9x4.9mm_P1.27mm"))))
